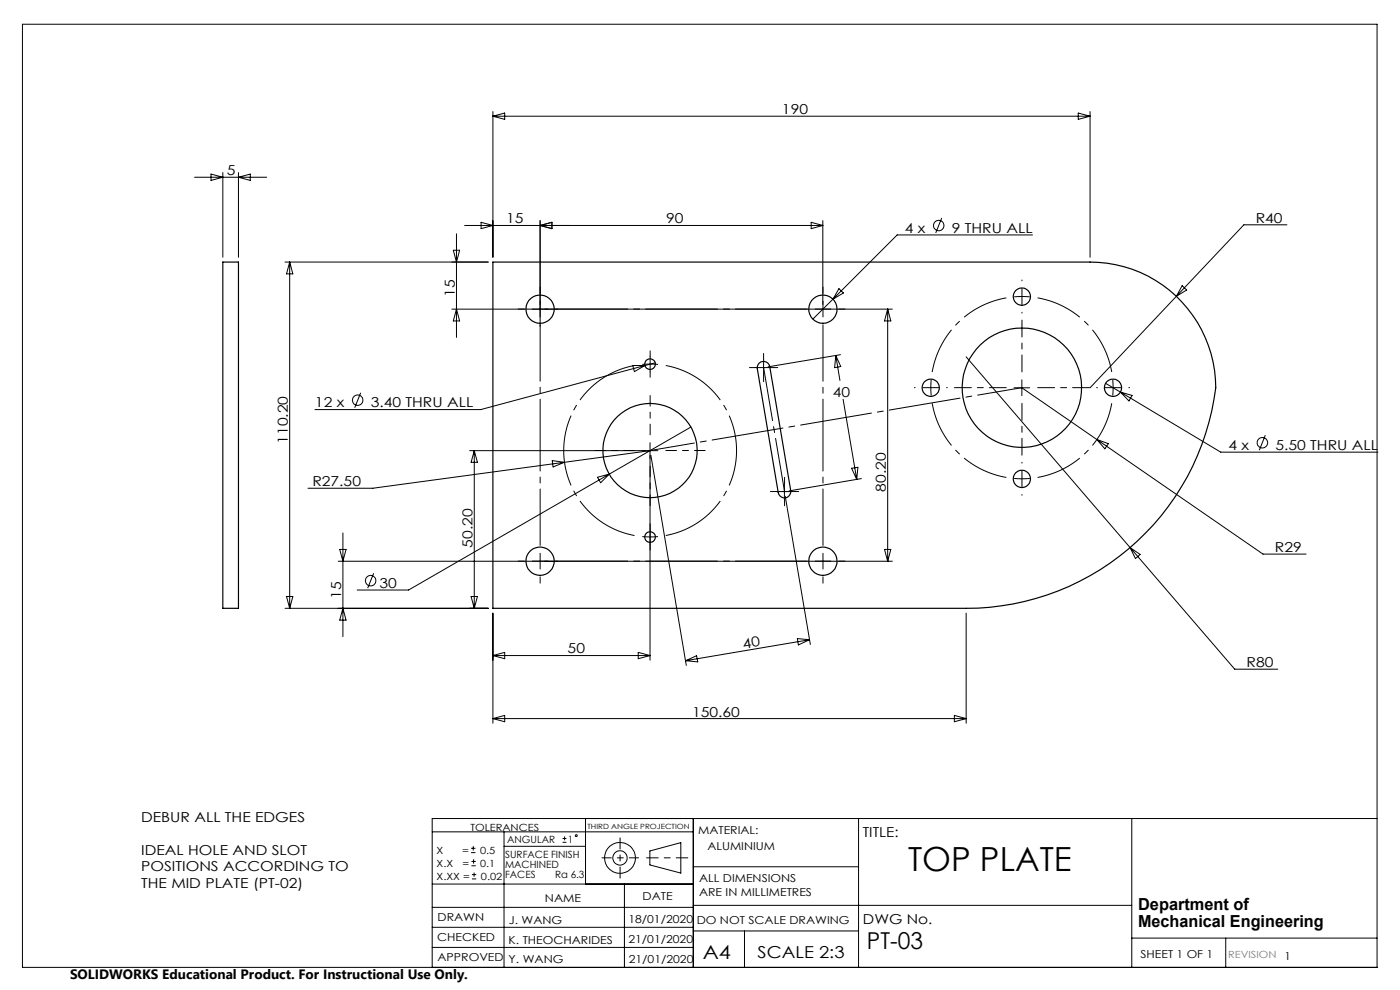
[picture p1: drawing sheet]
<svg xmlns="http://www.w3.org/2000/svg" width="297mm" height="210mm" viewBox="0 0 297 210" stroke-linecap="round" stroke-linejoin="round" font-family="sans-serif">
<g fill="none" stroke="#000" stroke-width=".21">
<path d="M4.8 5.1h287.3v200.1h-287.3zM41.3 37.6h15.3M44.8 36.9l2.5 .7-2.5 .7zM47.3 36.6v18M50.6 36.6v18M50.6 37.6l2.5-.7v1.4zM104.6 23.7v30.9M104.6 24.7h126.6M104.6 24.7l2.5-.7v1.3zM228.7 24l2.5 .7-2.5 .6zM231.2 23.7v30.9M60.5 55.6h43.1"/>
<path d="M61.5 55.6v73.4M61.5 55.6l.6 2.5h-1.3zM96.2 53.1h1.3l-.7 2.5zM96.8 49.6v22M98.6 47.8h76M102.1 47.2l2.5 .6-2.5 .7zM114.6 46.8v22.4M114.6 47.8l2.5-.6v1.3zM172.1 47.2l2.5 .6-2.5 .7zM174.6 46.8v17.8M199.8 46.2l-1.3 3.2M219 49.8h-28.7l-13.6 13.7"/>
<path d="M273 47.7h-9.1l-32.7 34.6M96.8 65.6l.7 2.5h-1.3zM134.2 77.5h2.6l-2.2 1.3zM136.8 77.5l-34.8 9.4h-35.2M139 77l-2.2 .5M176.7 63.5l-4.3 4.2M177.3 75.4l.9 5.3M177.3 75.4l1.1 2.3-1.3 .3zM178 61.2l.9 1-2.2 1.3zM178.3 75.2l-15.4 2.6M188.3 65.6l.7 2.5h-1.4zM188.3 65.6v53.5"/>
<path d="M189.3 65.6h-93.5M205 75.7l56.9 66.2h9.2M250.8 60.6l.9 .9-2.1 1.4zM76.5 83.3l-1.3 3.2M99.6 95.6h40M100.6 95.6v33.4M100.6 95.6l.7 2.5h-1.4zM117.2 97.7l2.5 .4-2.4 1zM119.7 98.1l-40.6 5.5h-13.8M137.9 95.6l-18.2 2.5M137.9 93.9v46.1M138.1 96.6l7.5 44.5"/>
<path d="M146.6 90.6l-17.3 10M178.9 84.7l2.9 17M180.7 99.3l1.3-.2-.2 2.6zM215.1 82.3h3.3M216.8 82.3l51.1 35.2h9.2M216.8 80.6v3.3M232.7 93.2l2.4 .9-.7 1.1zM234.5 81.3l3.2 1.9M237.7 83.2l21.3 12.7h33.3M237.7 83.2l2.5 .7-.7 1.1zM268.4 92.3l-1.2 3.2M71.8 119.1h117.5"/>
<path d="M72.1 116.5h1.3l-.7 2.6zM72.7 113.1v21.9M126.8 101.2l2.5-.6-1.9 1.8zM129.3 100.6l-42.6 24.6h-10.9M164.7 104.3h3.4M166.4 102.6v3.4M166.6 105.3l5.3 31.4M182.7 101.5l-15.3 2.6M187.6 116.5h1.4l-.7 2.6zM239.7 116.2l2.2 1.4-1 .9zM60.5 129h43.1M60.8 126.5h1.3l-.6 2.5z"/>
<path d="M72.7 129l.7 2.5h-1.3zM79.3 121.6l-1.3 3.2M99.9 126.5h1.4l-.7 2.5zM104.6 130.1v23.3M104.6 139.1l2.5-.7v1.3zM104.6 139.1h33.3M135.4 138.4l2.5 .7-2.5 .6zM169.2 135.5l2.5 .2-2.3 1.1zM171.7 135.7l-26.2 4.5M205 130.1v23.3M104.6 152.4l2.5-.6v1.3zM104.6 152.4h100.4"/>
<path d="M145.5 140.2l2.3-1.1 .2 1.3zM202.5 151.8l2.5 .6-2.5 .7zM91.7 176.5h55.4M99.9 179.9h1M100.4 179.5v.9M106.9 176.5v28.7M106.9 179.5h17.3M119.3 178.7h.9M119.3 177.9h.9M119.8 177.4v.9M124.2 173.6v13.9M147.1 173.6v31.6"/>
<path d="M182.1 173.6v31.6M240.1 173.6v31.6M292.1 173.6h-200.4v31.6M91.7 196.7h55.4M91.7 192.5h55.4M91.7 187.5h55.4M99.9 180.9h1M100 183.6h.9M100 182.7h.9M100.1 186.4h.9M100.1 185.5h.9M100.5 182.3v.9"/>
<path d="M100.6 185.1v.9M132.5 187.5v17.7M137.9 180.5l6.5-1.8v6.5l-6.5-1.7zM147.1 183.9h35M147.1 197.5h35M147.1 192h93M157.9 197.5v7.7M240.1 199h52M260 199v6.2M91.7 201h55.4"/>
<circle cx="199.2" cy="47.8" r="1.12"/>
<circle cx="75.9" cy="84.9" r="1.1"/>
<circle cx="267.8" cy="93.9" r="1.12"/>
<circle cx="78.6" cy="123.2" r="1.11"/>
<circle cx="122.2" cy="177.3" r=".2"/>
<circle cx="131.5" cy="182" r="1.52"/>
<circle cx="131.5" cy="182" r="3.3"/>
</g>
<path d="M145.9 182h-8.7" fill="none" stroke="#000" stroke-width=".21" stroke-dasharray="15.2 1.3 1.3 1.3" stroke-dashoffset="12.8"/>
<path d="M131.5 177.7v8.6" fill="none" stroke="#000" stroke-width=".21" stroke-dasharray="15.2 1.3 1.3 1.3" stroke-dashoffset="12.9"/>
<path d="M127.7 182h7.8" fill="none" stroke="#000" stroke-width=".21" stroke-dasharray="15.2 1.3 1.3 1.3" stroke-dashoffset="13.3"/>
<path d="M137.9 77.2l-1.6 .1M137.9 77.2l1.7 .1M216.8 62.9l-1.7 .1M216.8 62.9l1.7 .1M197.5 82.2v1.7M197.5 82.2v-1.6M236.1 82.2v-1.6M236.1 82.2v1.7M137.9 113.9l1.7-.1M137.9 113.9l-1.6-.1M216.8 101.6l1.7-.1M216.8 101.6l-1.7-.1" fill="none" stroke="#000" stroke-width=".21" stroke-dasharray="15.2 1.3 1.3 1.3" stroke-linecap="butt"/>
<path d="M134.6 77.5a18.3 18.3 0 0 0-15 18.1 18.3 18.3 0 0 0 15 18M141.2 113.6a18.3 18.3 0 0 0 15.1-18 18.3 18.3 0 0 0-15.1-18.1" fill="none" stroke="#000" stroke-width=".21" stroke-dasharray="15.2 1.3 1.3 1.3" stroke-dashoffset="1.2" stroke-linecap="butt"/>
<path d="M213.5 63.2a19.3 19.3 0 0 0-15.7 15.7M235.8 78.9a19.3 19.3 0 0 0-15.7-15.7M197.8 85.5a19.3 19.3 0 0 0 15.7 15.8M220.1 101.3a19.3 19.3 0 0 0 15.7-15.8" fill="none" stroke="#000" stroke-width=".21" stroke-dasharray="15.2 1.3 1.3 1.3" stroke-dashoffset="5.3" stroke-linecap="butt"/>
<g fill="none" stroke="#000" stroke-width=".21" stroke-dasharray="15.2 1.3 1.3 1.3">
<path d="M216.8 59.6v-.2M111.3 65.6h-1.4M114.6 62.2v-1.3M117.9 65.6h53.4M137.9 77.2v-1.6M137.9 77.2v1.7M137.9 75.6v-1.2M137.9 78.9v1.1M160.3 78h-1.3M162 78v-1.7M162 78h-1.7M162 78v1.6"/>
<path d="M162 78h1.7M162 76.3v-1.3M162 79.6v1.4M163.7 78h1.3M174.6 65.6v-1.7M174.6 65.6h-1.7M174.6 65.6v1.6M174.6 65.6h1.7M174.6 62.2v-1.3M177.9 65.6h1.4M216.8 62.9v-1.7M216.8 62.9v1.7"/>
<path d="M216.8 66.2v.2M194.1 82.2h-.1M197.5 82.2h-1.7M197.5 82.2h1.6M200.8 82.2h.2M216.8 98.2v-.1M232.8 82.2h-.2M236.1 82.2h1.7M236.1 82.2h-1.6M239.5 82.2h.1M111.3 119h-1.4M114.6 119v-1.6"/>
<path d="M114.6 119h-1.7M114.6 119v1.7M114.6 119h1.7M117.9 119h53.4M137.9 113.9v1.7M137.9 113.9v-1.7M137.9 115.6v1.1M137.9 112.2v-1.1M164.8 104.3h-1.4M166.4 102.6v-1.3M166.4 105.9v1.4M168.1 104.3h1.3"/>
<path d="M174.6 119v-1.6M174.6 119h-1.7M174.6 119v1.7M174.6 119h1.7M177.9 119h1.4M216.8 101.6v1.6M216.8 101.6v-1.7M216.8 104.9v.2M114.6 122.4v1.3M174.6 122.4v1.3"/>
</g>
<path d="M114.6 115.7v-46.8M174.6 115.7v-46.8" fill="none" stroke="#000" stroke-width=".21" stroke-dasharray="15.2 1.3 1.3 1.3" stroke-dashoffset="3.3"/>
<path d="M134.6 95.6h-8.3M137.9 92.2v-8.3M137.9 98.9v8.3M141.3 95.6h8.3" fill="none" stroke="#000" stroke-width=".21" stroke-dasharray="15.2 1.3 1.3 1.3" stroke-dashoffset="13"/>
<path d="M216.8 78.9v-11M213.5 82.2h-11M216.8 85.6v11M220.1 82.2h11" fill="none" stroke="#000" stroke-width=".21" stroke-dasharray="15.2 1.3 1.3 1.3" stroke-dashoffset="11.6"/>
<path d="M137.9 95.6l78.9-13.4" fill="none" stroke="#000" stroke-width=".21" stroke-dasharray="15.2 1.3 1.3 1.3" stroke-dashoffset="5.7"/>
<path d="M162 78l4.4 26.3" fill="none" stroke="#000" stroke-width=".21" stroke-dasharray="15.2 1.3 1.3 1.3" stroke-dashoffset="3.8"/>
<g fill="none" stroke="#000" stroke-width=".25">
<path d="M47.3 55.6h3.3v73.4h-3.3zM104.6 55.6h126.6a26.6 26.6 0 0 1 26.7 26.7 53.4 53.4 0 0 1-52.9 46.7h-100.4zM161 77.1a1.35 1.35 0 0 1 2.3 .7l4.4 26.3a1.34 1.34 0 0 1-1 1.5 1.34 1.34 0 0 1-1.6-1.1l-4.4-26.3v-.4z"/>
<circle cx="114.6" cy="65.6" r="3"/>
<circle cx="137.9" cy="77.2" r="1.14"/>
<circle cx="174.6" cy="65.6" r="3"/>
<circle cx="216.8" cy="62.9" r="1.83"/>
<circle cx="137.9" cy="95.6" r="10"/>
<circle cx="197.4" cy="82.3" r="1.83"/>
<circle cx="216.8" cy="82.3" r="12.7"/>
<circle cx="236.1" cy="82.3" r="1.83"/>
<circle cx="114.6" cy="119" r="3"/>
<circle cx="137.9" cy="113.9" r="1.13"/>
<circle cx="174.6" cy="119" r="3"/>
<circle cx="216.8" cy="101.6" r="1.83"/>
</g>
<text font-size="7.1" x="192.6" y="184.8">TOP PLATE</text>
<text font-size="4.9" x="183.9" y="201.4">PT-03</text>
<text font-size="4.1" x="149.1" y="203.3">A4</text>
<g font-size="3.5">
<text x="241.4" y="193.1">Department of</text>
<text x="241.4" y="196.6">Mechanical Engineering</text>
<text x="160.7" y="203.2">SCALE 2:3</text>
</g>
<g font-size="2.9">
<text x="165.9" y="24.2">190</text>
<text x="48.1" y="37.2">5</text>
<text x="107.4" y="47.4">15</text>
<text x="141.3" y="47.4">90</text>
<text x="266.4" y="47.3">R40</text>
<text x="191.9" y="49.4">4 x</text>
<text x="201.9" y="49.4">9 THRU ALL</text>
<text x="96.5" y="62.9" transform="rotate(-90 96.5 62.9)">15</text>
<text x="66.8" y="86.4">12 x</text>
<text x="78.7" y="86.4">3.40 THRU ALL</text>
<text x="176.7" y="84.3">40</text>
<text x="61.1" y="94.2" transform="rotate(-90 61.1 94.2)">110.20</text>
<text x="260.6" y="95.4">4 x</text>
<text x="270.6" y="95.4">5.50 THRU ALL</text>
<text x="66.3" y="103.1">R27.50</text>
<text x="187.9" y="104.3" transform="rotate(-90 187.9 104.3)">80.20</text>
<text x="100.2" y="116.2" transform="rotate(-90 100.2 116.2)">50.20</text>
<text x="270.5" y="117.1">R29</text>
<text x="80.5" y="124.7">30</text>
<text x="72.4" y="127" transform="rotate(-90 72.4 127)">15</text>
<text x="157.7" y="137.7" transform="rotate(-10 157.7 137.7)">40</text>
<text x="120.4" y="138.6">50</text>
<text x="264.5" y="141.5">R80</text>
<text x="146.8" y="152">150.60</text>
<text x="29.9" y="174.3">DEBUR ALL THE EDGES</text>
<text x="183" y="177.5">TITLE:</text>
<text x="29.9" y="181.3">IDEAL HOLE AND SLOT</text>
<text x="29.9" y="184.8">POSITIONS ACCORDING TO</text>
<text x="29.9" y="188.3">THE MID PLATE (PT-02)</text>
<text x="183.1" y="196">DWG No.</text>
<text x="14.9" y="207.6">SOLIDWORKS Educational Product. For Instructional Use Only.</text>
</g>
<g font-size="2.3">
<text x="148.1" y="177">MATERIAL:</text>
<text x="150.1" y="180.4">ALUMINIUM</text>
<text x="115.6" y="191.3">NAME</text>
<text x="136.3" y="191">DATE</text>
<text x="148.3" y="187.1">ALL DIMENSIONS</text>
<text x="148.3" y="190.1">ARE IN MILLIMETRES</text>
<text x="92.8" y="195.5">DRAWN</text>
<text x="107.9" y="196">J. WANG</text>
<text x="133.3" y="195.8">18/01/2020</text>
<text x="147.8" y="195.9">DO NOT SCALE DRAWING</text>
<text x="92.8" y="199.5">CHECKED</text>
<text x="92.8" y="203.9">APPROVED</text>
<text x="107.9" y="200.2">K. THEOCHARIDES</text>
<text x="133.3" y="200.1">21/01/2020</text>
<text x="242" y="203.2">SHEET 1 OF 1</text>
<text x="272.5" y="203.7">1</text>
<text x="107.9" y="204.3">Y. WANG</text>
<text x="133.4" y="204.3">21/01/2020</text>
</g>
<g font-size="2.1">
<text x="99.8" y="176.2">TOLERANCES</text>
<text x="107.6" y="178.8">ANGULAR</text>
<text x="120.5" y="178.8">1</text>
<text x="92.6" y="181.1">X</text>
<text x="92.6" y="183.9">X.X</text>
<text x="98" y="181.1">=</text>
<text x="98.1" y="183.9">=</text>
<text x="101.8" y="181.1">0.5</text>
<text x="101.9" y="183.9">0.1</text>
<text x="107.2" y="182">SURFACE FINISH</text>
<text x="107.2" y="184.1">MACHINED</text>
<text x="92.6" y="186.7">X.XX =</text>
<text x="102" y="186.7">0.02</text>
<text x="107.2" y="186.2">FACES</text>
<text x="117.8" y="186.2">Ra 6.3</text>
</g>
<text font-size="2.1" fill="#808080" x="260.6" y="203.2">REVISION</text>
<text font-size="1.5" x="124.6" y="175.8">THIRD ANGLE PROJECTION</text>
</svg>
